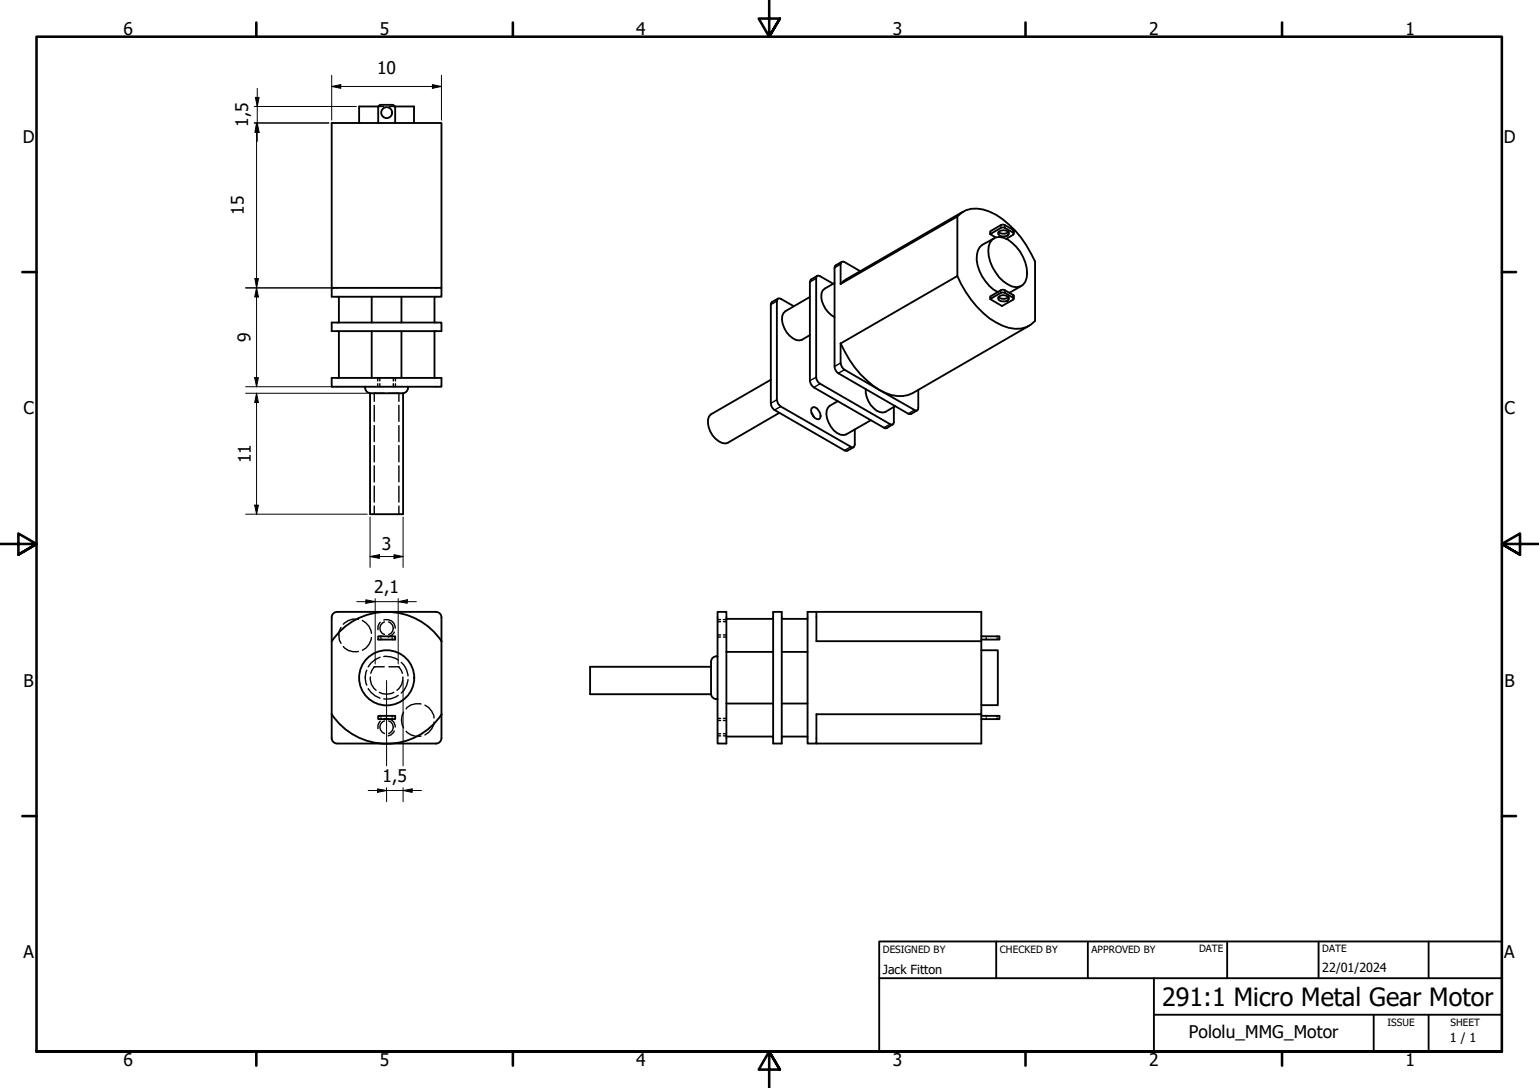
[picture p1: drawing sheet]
<svg xmlns="http://www.w3.org/2000/svg" width="420mm" height="297mm" viewBox="0 0 420 297" stroke-linecap="round" stroke-linejoin="round" font-family="sans-serif">
<!-- layer: Hidden (ISO) -->
<g fill="none" stroke="#000" stroke-width=".38">
<path d="M103.3 29.1h1.5M106.3 29.1h1.5M102.2 110.7v4.3M102.2 116.2v4.4M103.1 103.2v.8M103.1 104.8v.8M103.7 103.2v.8M103.7 104.8v.8M104.9 107.4h-2.7v2.2M106.2 107.4h2.6M107.4 103.2v.8M107.4 104.8v.8"/>
<path d="M107.9 103.2v.8M107.9 104.8v.8M108.8 107.4l.1 2.2M108.9 110.7v4.3M108.9 116.2v4.4M102.2 121.7v4.4M102.2 127.2v4.4M102.2 132.7v4.4M102.2 138.2v2.2M108.9 121.7v4.4M108.9 127.2v4.4M108.9 132.7v4.4"/>
<path d="M108.9 138.2v2.2M93.1 171.3a4.4 4.4 0 0 0 0 4.3M93.7 176.5a4 4 0 0 0 4.2 1.3M97.9 169.1a4.3 4.3 0 0 0-4.2 1.3M98.9 169.4a4.4 4.4 0 0 1 2.5 3.5M101.4 174a4.4 4.4 0 0 1-2.5 3.5M103.8 179.4l-1.4 .7-1.1 .9-.8 1M103.8 169.9l-.6 1.1v.9M104 173.7v.3M104 174.3v.3M104.8 169.3a2.27 2.27 0 0 1 3.1 2.2M104.8 179.2a5.6 5.6 0 0 1 3.9 1"/>
<path d="M105 169.8a1.79 1.79 0 0 0-1.3 1.7 1.79 1.79 0 0 0 1.3 1.7M106.1 169.8a1.79 1.79 0 0 1 1.3 1.7 1.79 1.79 0 0 1-1.3 1.7M107.1 173.7v.3M107.1 174.3v.3M107.6 172.6l-.8 .9-.8 .4M195.9 173.3h.8M195.9 169.7h.8M195.9 173.9h.8M195.9 169.1h.8M197.5 173.3h.8M197.5 169.7h.8M197.5 173.9h.8"/>
<path d="M197.5 169.1h.8M269.2 173.7v.3M269.2 174.3v.3M272.2 173.7v.3M272.2 174.3v.3M100.1 183a4.9 4.9 0 0 0 0 4.1M100.5 188l.8 1 1.1 1 1.4 .6M101.1 184.8a4 4 0 0 0 1.6 3.7M103.6 189a4.1 4.1 0 0 0 3.9 0M103.8 196.9l-.6 1.1v.9M104 195.4v.4M104 196.1v.2"/>
<path d="M104.8 196.3a2.26 2.26 0 0 1 3.1 2.2M104.9 182h-2.7l-1 1.8M105 196.8a1.79 1.79 0 0 0-1.3 1.8 1.79 1.79 0 0 0 1.3 1.7M106.1 196.8a1.79 1.79 0 0 1 1.3 1.8 1.79 1.79 0 0 1-1.3 1.7M106.2 182h2.7l1 1.8M107.1 195.4v.4M107.1 196.1v.2M107.6 199.6l-.8 1-.8 .3M108.7 189.9a4.9 4.9 0 0 1-3.9 .9M109.5 180.8a5.3 5.3 0 0 1 1.9 3.7M110 184.8a4 4 0 0 1-1.6 3.7M110.2 194.4a4.4 4.4 0 0 0 0 4.3"/>
<path d="M110.9 199.6a4.2 4.2 0 0 0 4 1.4M111.4 185.5a5.3 5.3 0 0 1-1.9 3.7M114.9 192.2a4.2 4.2 0 0 0-4 1.3M116 192.5a4.4 4.4 0 0 1 2.5 3.5M118.5 197.2a4.4 4.4 0 0 1-2.5 3.4M195.9 196.7h.8M195.9 196.1h.8M197.5 196.7h.8M197.5 196.1h.8M269.2 195.4v.4M269.2 196.1v.2M272.2 195.4v.4"/>
<path d="M272.2 196.1v.2M195.9 200.3h.8M195.9 200.9h.8M197.5 200.3h.8M197.5 200.9h.8"/>
</g>
<!-- layer: Visible (ISO) -->
<g fill="none" stroke="#000" stroke-width=".51">
<path d="M103.3 29.4v4.2M103.3 29.1h-5.3v4.5M107.1 28.6a.73 .73 0 0 1 .7 .8M107.1 28.6h-3.1a.73 .73 0 0 0-.7 .8M107.8 29.1h5.2v4.5M107.9 29.4v4.2M261.4 59.1a7.3 7.3 0 0 1 8.7-1.3 26 26 0 0 1 12.5 13.6v16.2a7.3 7.3 0 0 1-8.9 1.3 24.1 24.1 0 0 1-11.3-11.3l-1-2.2M263 57.8l-31.9 18.4-1.6 1.3M90.6 78.6h29.9v2.4h-29.9zM90.6 78.6v-45h29.9v45M223.1 75.3l-1.7 1-.3 .7v26.9a2.49 2.49 0 0 0 1.1 1.9l19.5 11.2 2-1.1M227.5 77.5l-4-2.3-.6 .4-.1 27.4a2.24 2.24 0 0 0 1.1 1.8l19.5 11.1 .6-.3v-.4v-4.1"/>
<path d="M227.8 77.3l-2.6 1.5a2.84 2.84 0 0 0-.9 3.3 7.4 7.4 0 0 0 3.5 4.5M229.5 77.5l31.9-18.4v16.3l-31.9 18.4M229.8 71.5l-1.6 .9-.4 .7v27a2.39 2.39 0 0 0 1.1 1.8l19.1 11.1h.7l1.7-1M234.8 74l-4.2-2.4-.8-.1-.3 .6v5.4M271 65.3a3.9 3.9 0 0 1 5.3 1 11 11 0 0 1 4 9.6 3.1 3.1 0 0 1-5.2 1.7 11.1 11.1 0 0 1-5.2-10.4l.4-1zM271.4 65.1l-3.2 1.8a4.8 4.8 0 0 0-1.3 5.5 11.8 11.8 0 0 0 5.5 7.3M271.8 64.8l-1.5-.9 2.9-1.7 .8-.1 2.7 1.6-.2 .4-1.8 1.1M272.6 63.4a2.21 2.21 0 0 0 2.7 0M272.7 63.2a2.13 2.13 0 0 1 2.8 .3 1.36 1.36 0 0 1-1.8 1.1l-1.1-.5-.1-.4zM276.8 63.8v-.8l-.3-.3-2.2-1.2-.7-.2-3.3 1.9v.7M278.9 78l-3.3 1.9M90.6 88.1h29.9v2.3h-29.9z"/>
<path d="M92.5 81v7.1M92.5 90.4v12.8M101.5 81v7.1M101.5 90.4v12.8M109.6 81v7.1M109.6 90.4v12.8M118.6 81v7.1M118.6 90.4v12.8M212.4 81.5l-1.6 1-.4 .7v26.9a2.39 2.39 0 0 0 1.1 1.8l19.1 11.1h.7l1.7-.9M216.7 83.6l-3.5-2-.8-.1-.2 .3-.1 27.3a2.49 2.49 0 0 0 1.1 1.9l19.5 11.2 .3-.1 .4-.7v-4.1M221.1 81.1l-6.7 3.8a2.97 2.97 0 0 0-.7 3.5 5.8 5.8 0 0 0 4.5 4.5l.7-.1 2.2-1.3M229.5 93.8v5.3a2.49 2.49 0 0 0 1.1 1.9l19.5 11.1 .3-.1 .3-.6v-5"/>
<path d="M272.6 81.1a2 2 0 0 0 2.7 0M272.7 81a1.96 1.96 0 0 1 2.8 .3 1.29 1.29 0 0 1-1.8 1l-1.1-.5-.1-.4zM276.8 81.6l-.1-1-2.4-1.4-.7-.1-3.3 1.8v.7l3.3-1.7h.7l2.2 1.4 .2 .3-3.1 2-3.3-2M280.9 88.9l-31.8 18.5a9.3 9.3 0 0 1-9-.9 27.4 27.4 0 0 1-10.6-12.7M90.6 103.2h29.9v2.4h-29.9zM99.7 105.6v.3M99.7 105.9a1.49 1.49 0 0 0 1.3 1.5M101 107.4v33h9v-33M101 107.4h9M111.4 105.9a1.49 1.49 0 0 1-1.4 1.5M111.4 105.6v.3M210.4 103.7l-16.3 9.4a3.2 3.2 0 0 0-.6 3.6 5.8 5.8 0 0 0 4.5 4.4l.7-.2 14.1-8.2"/>
<path d="M221.6 111.5l.3-.3a2.39 2.39 0 0 1 2 3l-.4 .3a2.39 2.39 0 0 1-1.9-3zM221.6 112.7l.6 1.2M228.7 109.5l-2.2 1.3a3.1 3.1 0 0 0-.7 3.5 5.6 5.6 0 0 0 4.5 4.5l.7-.2 6.7-3.9M236.3 106.2a6.6 6.6 0 0 0 3.9 6.3l.8 .1 .7-.2 2.7-1.5M103.3 173.7h4.6v.9h-4.6zM120.6 175.1a18 18 0 0 0-30 0M195.9 167.1h2.4v35.9h-2.4zM195.9 179.2a1.53 1.53 0 0 0-1.8 1.5M198.3 178h12.8M198.3 169h12.8M211.1 167.1h2.3v35.9h-2.3zM213.4 178h7.1"/>
<path d="M213.4 169h7.1M222.9 167.1v8h45v19.9h-45v8h-2.4v-35.9h47.4v8M267.9 173.7h5v.9h-5M267.9 177.5h4.5v15h-4.5M90.6 195v-26.5a1.49 1.49 0 0 1 1.5-1.4h26.9a1.49 1.49 0 0 1 1.5 1.4v33M90.6 195v6.5M90.6 195a18 18 0 0 0 30 0M103.3 195.4h4.6v.9h-4.6zM194.1 180.7v8.8M194.1 182h-33v7.5h33M194.1 189.5a1.54 1.54 0 0 0 1.8 1.4M198.3 192.1h12.8"/>
<path d="M213.4 192.1h7.1M267.9 195.4h5v.9h-5M267.9 195v8h-45M90.6 201.5a1.49 1.49 0 0 0 1.5 1.5h26.9a1.49 1.49 0 0 0 1.5-1.5M198.3 201.1h12.8M213.4 201.1h7.1"/>
<circle cx="105.6" cy="30.8" r="1.49"/>
<circle cx="105.6" cy="185.1" r="7.5"/>
</g>
<!-- layer: Visible Narrow (ISO) -->
<g fill="none" stroke="#000" stroke-width=".38">
<path d="M222.8 76l-1.7 1M229.5 72.1l-1.7 1M273.2 61.5v.7M273.2 79.2v.7M274.3 61.5v.7M274.3 79.2v.7M276.5 62.7v.8M212.1 82.2l-1.7 1M229.5 99.1l-1.7 1M276.5 80.5v.8M212.1 109.1l-1.7 1M213.2 111l-1.7 .9"/>
<path d="M222.8 103l-1.7 .9M223.9 104.8l-1.7 1M230.6 101l-1.7 .9M243 115.8l-1.7 1M249.7 111.9l-1.7 1.1M232.3 122l-1.7 1"/>
</g>
<!-- layer: Border (ISO) -->
<g fill="none" stroke="#000" stroke-width=".7">
<path d="M70 6.1v3.9M140 6.1v3.9M210 0v10l-2.9-4.9h5.8l-2.9 4.9 2.9-4.9M280 6.1v3.9M350 6.1v3.9M6.1 74.3h3.9M410 74.3h3.9M0 148.5h10l-5-2.8v5.7l5-2.9-5 2.9M420 148.5h-10l5-2.8v5.7l-5-2.9 5 2.9M6.1 222.8h3.9M410 222.8h3.9M10 287.1v-277.1h400v277.1h-400h400"/>
<path d="M70 287.1v3.8M140 287.1v3.8M212.9 292l-2.9-4.9 2.9 4.9h-5.8l2.9-4.9v9.9M280 287.1v3.8M350 287.1v3.8"/>
</g>
<!-- layer: Title (ISO) -->
<path d="M240 257h170v30.1h-170zM272 257v10.1M297 257v10.1M335 257v10.1M360 257v10.1M390 257v10.1M240 267.1h170M315 277h95M315 267.1v20M375 277v10.1M390 277v10.1" fill="none" stroke="#000" stroke-width=".51"/>
<!-- layer: Dimension (ISO) -->
<g fill="none" stroke="#000" stroke-width=".27">
<path d="M69.4 33.6h20.4M69.4 29.1h27.9M69.7 26.6h1l-.5 2.5zM70 33.6l.5 2.5h-.9zM70 33.6v72M70.2 33.6l.5 2.5h-1zM70.2 24.1v14.5M90.6 23.6l2.4-.5v1zM90.6 23.6h29.9M90.6 20.6v12.2M118 23.1l2.5 .5-2.5 .5zM120.5 20.6v12.2"/>
<path d="M67.1 78.6h24.2M69.6 76.1h.9l-.5 2.5zM70 78.6l.5 2.5h-1zM67.1 105.6h24.2M67.1 107.4h33.2M69.5 103.1h1l-.5 2.5zM70 107.4l.5 2.5h-1zM70 107.4v33M69.5 137.9h1l-.5 2.5zM67.1 140.4h33.2M101 151.9l2.6-.5v1zM101 151.9h9"/>
<path d="M101 141.1v13.8M107.6 151.4l2.4 .5-2.4 .5zM110 141.1v13.8M97.4 164.3h16.3M99.9 163.8l2.5 .5-2.5 .4zM102.4 163.4v17.9M108.7 164.3l2.5-.5v.9zM108.7 163.4v17.9M105.5 185.8v23.3M110 185.8v23.3M100.5 215.8h14.6M103.1 215.4l2.4 .4-2.4 .5z"/>
<path d="M105.5 215.1v3.8M110 215.8l2.5-.4v.9zM110 215.1v3.8"/>
</g>
<g fill="#000">
<path d="M69.7 26.6h1l-.5 2.5z" fill-rule="evenodd"/>
<path d="M70 33.6l.5 2.5h-.9z" fill-rule="evenodd"/>
<path d="M70.2 33.6l.5 2.5h-1z" fill-rule="evenodd"/>
<path d="M90.6 23.6l2.4-.5v1z" fill-rule="evenodd"/>
<path d="M118 23.1l2.5 .5-2.5 .5z" fill-rule="evenodd"/>
<path d="M69.6 76.1h.9l-.5 2.5z" fill-rule="evenodd"/>
<path d="M70 78.6l.5 2.5h-1z" fill-rule="evenodd"/>
<path d="M69.5 103.1h1l-.5 2.5z" fill-rule="evenodd"/>
<path d="M70 107.4l.5 2.5h-1z" fill-rule="evenodd"/>
<path d="M69.5 137.9h1l-.5 2.5z" fill-rule="evenodd"/>
<path d="M101 151.9l2.6-.5v1z" fill-rule="evenodd"/>
<path d="M107.6 151.4l2.4 .5-2.4 .5z" fill-rule="evenodd"/>
<path d="M99.9 163.8l2.5 .5-2.5 .4z" fill-rule="evenodd"/>
<path d="M108.7 164.3l2.5-.5v.9z" fill-rule="evenodd"/>
<path d="M103.1 215.4l2.4 .4-2.4 .5z" fill-rule="evenodd"/>
<path d="M110 215.8l2.5-.4v.9z" fill-rule="evenodd"/>
</g>
<text font-size="6.9" x="317.2" y="274.6">291:1 Micro Metal Gear Motor</text>
<g font-size="4.8">
<text x="33.7" y="9.6">6</text>
<text x="103.7" y="9.6">5</text>
<text x="173.7" y="9.6">4</text>
<text x="243.7" y="9.6">3</text>
<text x="313.7" y="9.6">2</text>
<text x="383.7" y="9.6">1</text>
<text x="102.9" y="20.2">10</text>
<text x="67.8" y="34.7" transform="rotate(-90 67.8 34.7)">1,5</text>
<text x="6.2" y="38.9">D</text>
<text x="410.5" y="38.9">D</text>
<text x="66.6" y="58.7" transform="rotate(-90 66.6 58.7)">15</text>
<text x="68.4" y="93.4" transform="rotate(-90 68.4 93.4)">9</text>
<text x="6.4" y="113.1">C</text>
<text x="410.7" y="113.1">C</text>
<text x="68.5" y="126.5" transform="rotate(-90 68.5 126.5)">11</text>
<text x="104.2" y="150.2">3</text>
<text x="102.2" y="161.8">2,1</text>
<text x="6.4" y="187.4">B</text>
<text x="410.7" y="187.4">B</text>
<text x="104.5" y="213.4">1,5</text>
<text x="6.4" y="261.7">A</text>
<text x="410.7" y="261.7">A</text>
<text x="324.5" y="283.5">Pololu_MMG_Motor</text>
<text x="33.7" y="290.9">6</text>
<text x="103.7" y="290.9">5</text>
<text x="173.7" y="290.9">4</text>
<text x="243.7" y="290.9">3</text>
<text x="313.7" y="290.9">2</text>
<text x="383.7" y="290.9">1</text>
</g>
<g font-size="3.4">
<text x="241" y="266">Jack Fitton</text>
<text x="361" y="265.5">22/01/2024</text>
<text x="395.9" y="284.6">1 / 1</text>
</g>
<g font-size="2.7">
<text x="241" y="260.1">DESIGNED BY</text>
<text x="273" y="260.1">CHECKED BY</text>
<text x="298" y="260.1">APPROVED BY</text>
<text x="327.3" y="260">DATE</text>
<text x="361" y="260">DATE</text>
<text x="378.8" y="280.1">ISSUE</text>
<text x="396" y="280.1">SHEET</text>
</g>
</svg>
